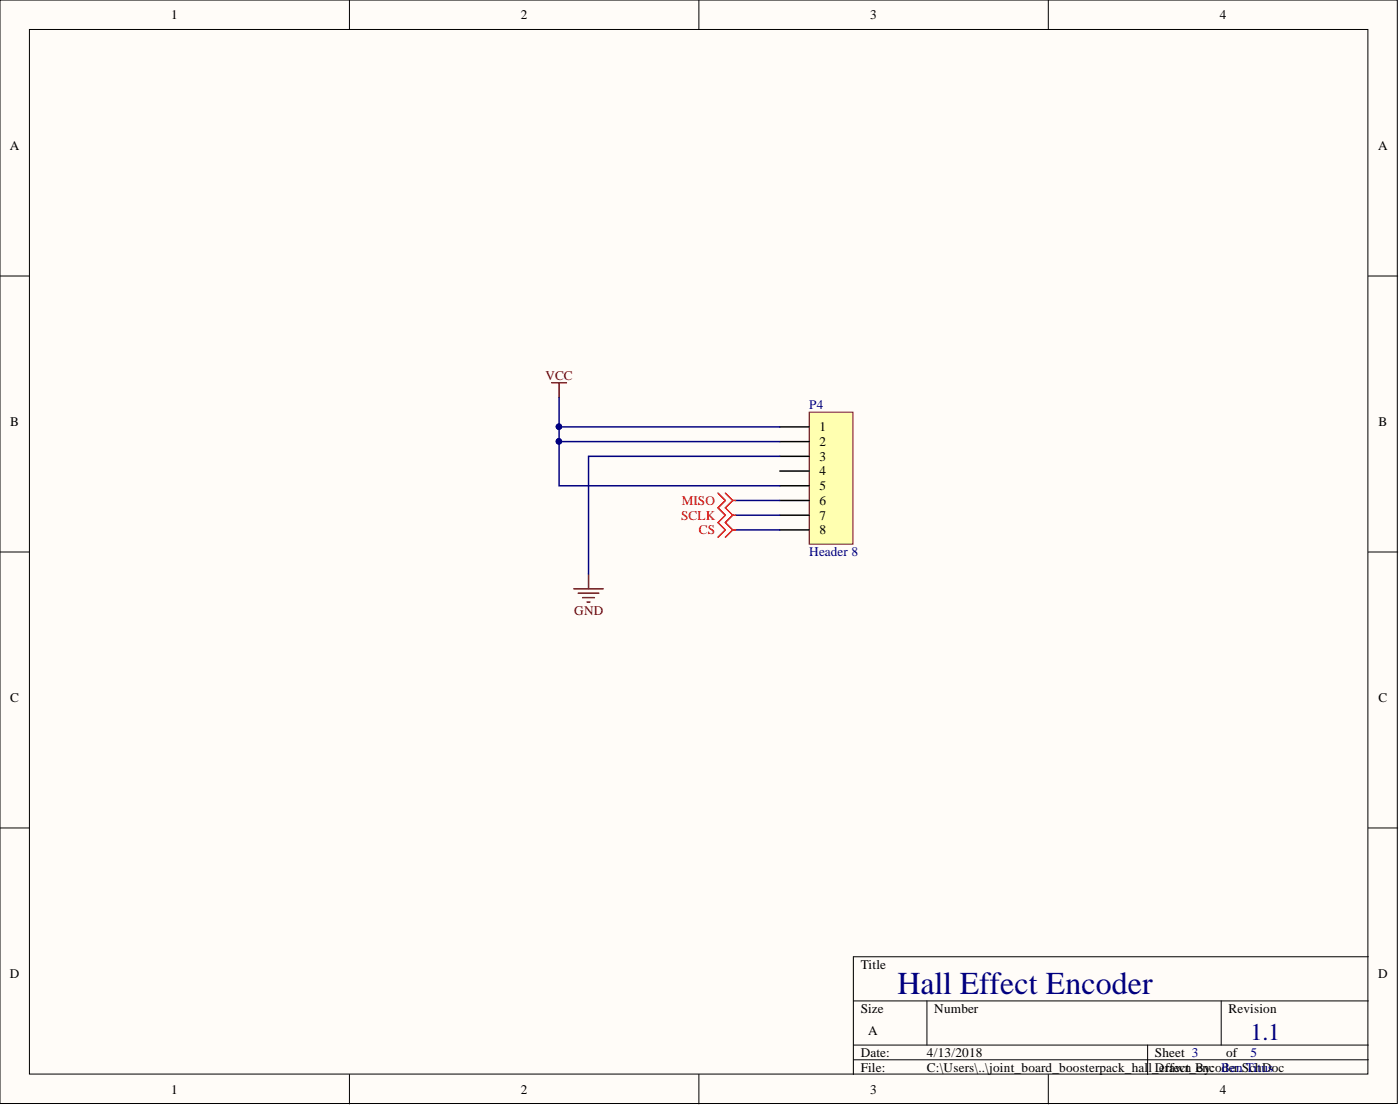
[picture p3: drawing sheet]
<svg xmlns="http://www.w3.org/2000/svg" width="241mm" height="190mm" viewBox="0 0 241 190" stroke-linecap="round" stroke-linejoin="round" font-family="sans-serif">
<g fill="#fffcf8" stroke="#000" stroke-width=".17">
<path d="M0 0h240.8v190.1h-240.8z"/>
<path d="M5.1 5.1h230.7v179.9h-230.7z"/>
</g>
<g fill="none" stroke="#000" stroke-width=".17">
<path d="M60.2 0v5.1M120.5 0v5.1M180.7 0v5.1M0 47.5h5.1M235.8 47.5h5.1M0 95.1h5.1M235.8 95.1h5.1M0 142.6h5.1M235.8 142.6h5.1M147.1 172.4h88.7M159.8 172.4v7.6M210.5 172.4v7.6"/>
<path d="M235.8 164.8h-88.7v20.3M60.2 185.1v5M120.5 185.1v5M147.1 180h88.7M147.1 182.5h88.7M180.7 185.1v5M197.8 180v5.1"/>
</g>
<path d="M139.5 71h7.5v22.7h-7.5z" fill="#ffffb0" stroke="#800000" stroke-width=".17"/>
<path d="M134.4 73.5h5.1M134.4 76.1h5.1M134.4 78.6h5.1M134.4 81.1h5.1M134.4 83.7h5.1M134.4 86.2h5.1M134.4 88.7h5.1M134.4 91.3h5.1" fill="none" stroke="#000" stroke-width=".25"/>
<path d="M95.1 65.9h2.5M96.4 65.9v2.6M101.4 98.9v2.5M98.9 101.4h5.1M99.7 102.2h3.5M100.4 102.9h2.1M101.2 103.7h.5" fill="none" stroke="#800000" stroke-width=".25"/>
<path d="M96.4 76.1v7.6h38M96.4 73.5v2.6h38M96.4 68.5v5h38M134.4 78.6h-33v20.3M126.8 91.3h7.6M126.8 88.7h7.6M126.8 86.2h7.6" fill="none" stroke="#000080" stroke-width=".25"/>
<g fill="#000080" stroke="#000080" stroke-width=".17">
<circle cx="96.3" cy="76" r=".47"/>
<circle cx="96.3" cy="73.5" r=".47"/>
</g>
<path d="M123.8 84.9l1.2 1.3-1.2 1.3 1.2 1.2-1.2 1.3 1.2 1.3-1.2 1.2M125 84.9l1.3 1.3M126.3 86.2l-1.3 1.3 1.3 1.2M126.3 86.2h.5M126.3 88.7l-1.3 1.3 1.3 1.3M126.3 88.7h.5M126.3 91.3l-1.3 1.2M126.3 91.3h.5" fill="none" stroke="#f00" stroke-width=".25"/>
<text font-size="5.5" fill="#000080" x="154.7" y="171.2">Hall Effect Encoder</text>
<text font-size="4.1" fill="#000080" x="215.6" y="179.1">1.1</text>
<g font-size="2.3">
<text x="29.5" y="3.3">1</text>
<text x="89.8" y="3.3">2</text>
<text x="150" y="3.3">3</text>
<text x="210.2" y="3.3">4</text>
<text x="1.7" y="25.8">A</text>
<text x="237.5" y="25.8">A</text>
<text x="1.8" y="73.4">B</text>
<text x="141.3" y="74.3">1</text>
<text x="141.3" y="76.8">2</text>
<text x="237.6" y="73.4">B</text>
<text x="141.3" y="79.4">3</text>
<text x="141.3" y="81.9">4</text>
<text x="141.3" y="84.4">5</text>
<text x="141.3" y="87">6</text>
<text x="141.3" y="89.5">7</text>
<text x="141.3" y="92">8</text>
<text x="1.8" y="120.9">C</text>
<text x="237.6" y="120.9">C</text>
<text x="148.4" y="166.8">Title</text>
<text x="1.7" y="168.4">D</text>
<text x="237.5" y="168.4">D</text>
<text x="148.4" y="174.4">Size</text>
<text x="149.6" y="178.2">A</text>
<text x="161" y="174.4">Number</text>
<text x="211.7" y="174.4">Revision</text>
<text x="148.4" y="182">Date:</text>
<text x="148.4" y="184.6">File:</text>
<text x="159.8" y="182">4/13/2018</text>
<text x="159.8" y="184.6">C:\Users\..\joint_board_boosterpack_hal</text>
<text x="197.9" y="184.6">l_Deffect_By: der.SchDoc</text>
<text x="199.1" y="182">Sheet 3</text>
<text x="200.8" y="184.6">rawn encoBen Titus</text>
<text x="211.3" y="182">of</text>
<text x="29.5" y="188.4">1</text>
<text x="89.8" y="188.4">2</text>
<text x="150" y="188.4">3</text>
<text x="210.2" y="188.4">4</text>
</g>
<g font-size="2.3" fill="#800000">
<text x="94" y="65.4">VCC</text>
<text x="99" y="106">GND</text>
</g>
<g font-size="2.3" fill="#000080">
<text x="139.5" y="70.5">P4</text>
<text x="139.5" y="95.8">Header 8</text>
<text x="215.6" y="182">5</text>
</g>
<g font-size="2.3" fill="#f00">
<text x="117.4" y="89.5">SCLK</text>
<text x="117.5" y="87">MISO</text>
<text x="120.5" y="92">CS</text>
</g>
</svg>
